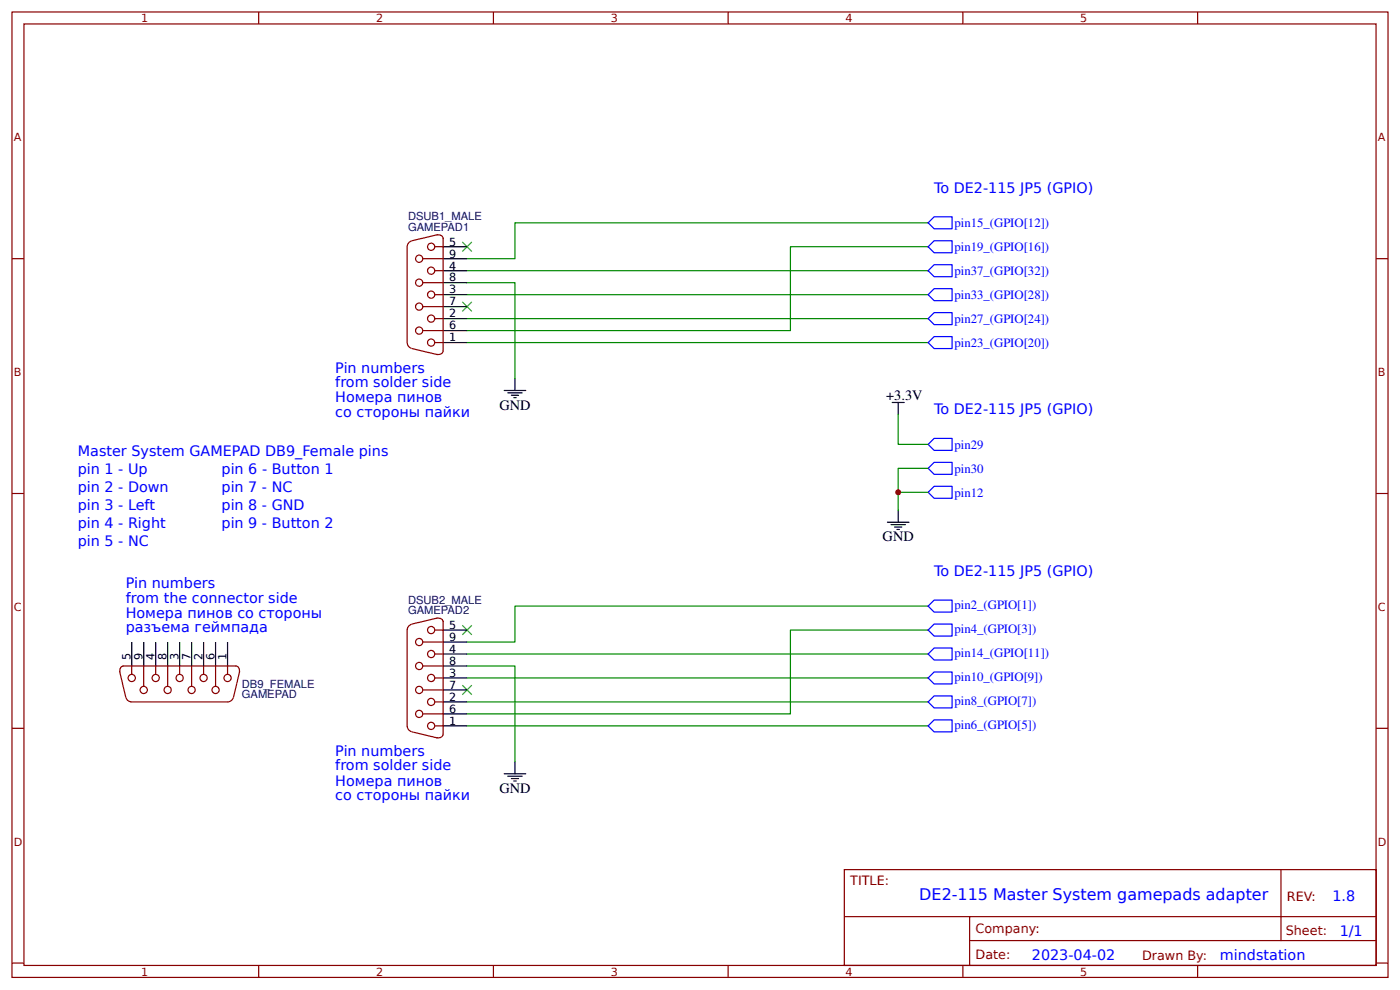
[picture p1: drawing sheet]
<svg xmlns="http://www.w3.org/2000/svg" width="309mm" height="219mm" viewBox="0 0 309 219" stroke-linecap="round" stroke-linejoin="round" font-family="sans-serif">
<g fill="none" stroke="#800" stroke-width=".26">
<path d="M2.6 2.6h304.1v213.3h-304.1zM5.3 5.3h298.7v208h-298.7zM57.1 2.6v2.7M109 2.6v2.7M160.9 2.6v2.7M212.7 2.6v2.7M264.6 2.6v2.7M2.6 57.1h2.7M90.9 53.2a1.32 1.32 0 0 0-.9 1.3v21.2a1.32 1.32 0 0 0 .9 1.2M93.4 57.1h4.5M96 59.8h1.9M96 54.5h1.9"/>
<path d="M96.4 51.9a1.05 1.05 0 0 1 1.5 .8M96.6 51.9l-5.6 1.3M97.9 52.7v24.8M304 57.1h2.7M91 77l5.6 1.3M93.4 73h4.5M93.4 67.7h4.5M93.4 62.4h4.5M96 70.4h1.9M96 75.7h1.9M96 65.1h1.9M97.9 77.4a.99 .99 0 0 1-1.5 .9"/>
<path d="M2.6 109h2.7M304 109h2.7M90.9 137.9a1.32 1.32 0 0 0-.9 1.3v21.1a1.32 1.32 0 0 0 .9 1.3M96 139.2h1.9M96.4 136.6a1.05 1.05 0 0 1 1.5 .8M96.6 136.5l-5.6 1.3M97.9 137.3v24.9M26.5 148.4l1.3 5.6M27.3 147.1h24.8M27.3 147.1a.99 .99 0 0 0-.8 1.5M27.8 154.1a1.32 1.32 0 0 0 1.3 .9h21.2a1.32 1.32 0 0 0 1.2-.9M29.1 147.1v1.9"/>
<path d="M31.7 147.1v4.5M34.4 147.1v1.9M37 147.1v4.5M39.7 147.1v1.9M42.3 147.1v4.5M45 147.1v1.9M47.6 147.1v4.5M50.3 147.1v1.9M52 147.1a.99 .99 0 0 1 .9 1.5M52.9 148.4l-1.3 5.6M93.4 157.7h4.5M93.4 152.4h4.5"/>
<path d="M93.4 147.1h4.5M93.4 141.8h4.5M96 155h1.9M96 149.8h1.9M96 144.5h1.9M2.6 160.9h2.7M91 161.7l5.6 1.3M96 160.3h1.9M97.9 162.1a.99 .99 0 0 1-1.5 .8M304 160.9h2.7M186.5 192.1h117.5v21.2h-117.5zM283 192.1v15.7"/>
<path d="M2.6 212.7h2.7M57.1 213.3v2.6M109 213.3v2.6M160.9 213.3v2.6M186.6 202.5h117.3M212.7 213.3v2.6M214.2 207.8h89.7M214.2 202.5v10.6M264.6 213.3v2.6M304 212.7h2.7"/>
<circle cx="92.6" cy="57.2" r=".79"/>
<circle cx="95.3" cy="54.5" r=".79"/>
<circle cx="95.3" cy="59.8" r=".79"/>
<circle cx="92.6" cy="73" r=".79"/>
<circle cx="92.6" cy="62.4" r=".79"/>
<circle cx="92.6" cy="67.7" r=".79"/>
<circle cx="95.3" cy="75.7" r=".79"/>
<circle cx="95.3" cy="65.1" r=".79"/>
<circle cx="95.3" cy="70.4" r=".79"/>
<circle cx="95.3" cy="139.2" r=".79"/>
<circle cx="29.1" cy="149.8" r=".79"/>
<circle cx="31.8" cy="152.4" r=".79"/>
<circle cx="34.4" cy="149.8" r=".79"/>
<circle cx="37" cy="152.4" r=".79"/>
<circle cx="39.7" cy="149.8" r=".79"/>
<circle cx="42.3" cy="152.4" r=".79"/>
<circle cx="45" cy="149.8" r=".79"/>
<circle cx="47.6" cy="152.4" r=".79"/>
<circle cx="50.3" cy="149.8" r=".79"/>
<circle cx="92.6" cy="157.7" r=".79"/>
<circle cx="92.6" cy="147.1" r=".79"/>
<circle cx="92.6" cy="152.4" r=".79"/>
<circle cx="92.6" cy="141.8" r=".79"/>
<circle cx="95.3" cy="144.5" r=".79"/>
<circle cx="95.3" cy="149.8" r=".79"/>
<circle cx="95.3" cy="155" r=".79"/>
<circle cx="95.3" cy="160.3" r=".79"/>
</g>
<g fill="none" stroke="#000" stroke-width=".26">
<path d="M97.9 59.8h5.3M97.9 54.5h5.3M97.9 57.1h5.3M97.9 75.7h5.3M97.9 70.4h5.3M97.9 65.1h5.3M97.9 73h5.3M97.9 67.7h5.3M97.9 62.4h5.3M111.4 86.3h4.8M112.2 86.8h3.2M113 87.3h1.6"/>
<path d="M113.5 87.8h.5M113.8 83.6v2.7M197.1 88.9h2.7M198.4 88.9v2.6M196.1 115.4h4.7M196.8 115.9h3.2M197.6 116.4h1.6M198.2 116.9h.5M198.4 112.7v2.7M97.9 139.2h5.3M29.1 141.8v5.3M31.7 141.8v5.3"/>
<path d="M34.4 141.8v5.3M37 141.8v5.3M39.7 141.8v5.3M42.3 141.8v5.3M45 141.8v5.3M47.6 141.8v5.3M50.3 141.8v5.3M97.9 155h5.3M97.9 149.8h5.3M97.9 144.5h5.3M97.9 157.7h5.3M97.9 152.4h5.3"/>
<path d="M97.9 147.1h5.3M97.9 141.8h5.3M97.9 160.3h5.3M111.4 170.9h4.8M112.2 171.4h3.2M113 172h1.6M113.5 172.5h.5M113.8 168.3v2.6"/>
</g>
<g fill="none" stroke="#080" stroke-width=".26">
<path d="M103.2 59.8h101.9M205.1 54.5h-30.5v18.5h-71.4M205.1 49.2h-91.3v7.9h-10.6M103.2 62.4h10.6v21.2M103.2 75.7h101.9M103.2 70.4h101.9M103.2 65.1h101.9M198.4 91.5v6.7h6.7M198.4 108.7h6.7M205.1 103.5h-6.7v9.2M205.1 133.9h-91.3v7.9h-10.6M205.1 139.2h-30.5v18.5h-71.4"/>
<path d="M103.2 147.1h10.6v21.2M103.2 144.5h101.9M103.2 149.8h101.9M103.2 155h101.9M103.2 160.3h101.9"/>
</g>
<g fill="#000" stroke="#3c3" stroke-width=".26">
<path d="M102.1 53.4l2.1 2.2zM104.2 53.4l-2.1 2.2z"/>
<path d="M102.1 66.7l2.1 2.1zM104.2 66.7l-2.1 2.1z"/>
<path d="M102.1 138.1l2.1 2.1zM104.2 138.1l-2.1 2.1z"/>
<path d="M102.1 151.3l2.1 2.2zM104.2 151.3l-2.1 2.2z"/>
</g>
<g fill="none" stroke="#00f" stroke-width=".26">
<path d="M205.1 54.5l1.3-1.3h3.9v2.6h-3.9zM206.4 47.9h3.9v2.6h-3.9l-1.3-1.3zM206.4 58.5h3.9v2.6h-3.9l-1.3-1.3zM205.1 65.1l1.3-1.3h3.9v2.6h-3.9zM205.1 70.4l1.3-1.3h3.9v2.6h-3.9zM205.1 75.7l1.3-1.4h3.9v2.7h-3.9zM205.1 98.2l1.3-1.4h3.9v2.7h-3.9zM205.1 103.5l1.3-1.4h3.9v2.7h-3.9zM205.1 108.7l1.3-1.3h3.9v2.7h-3.9zM205.1 139.2l1.3-1.4h3.9v2.7h-3.9zM205.1 133.9l1.3-1.3h3.9v2.6h-3.9zM205.1 155l1.3-1.3h3.9v2.7h-3.9z"/>
<path d="M205.1 149.8l1.3-1.4h3.9v2.7h-3.9zM205.1 144.5l1.3-1.4h3.9v2.7h-3.9zM205.1 160.3l1.3-1.3h3.9v2.7h-3.9z"/>
</g>
<circle cx="198.4" cy="108.7" r=".66" fill="#c00"/>
<text font-size="3.5" fill="#00f" x="203.1" y="198.9">DE2-115 Master System gamepads adapter</text>
<g font-size="3.2" fill="#00f">
<text x="206.4" y="42.6">To DE2-115 JP5 (GPIO)</text>
<text x="74.1" y="82.3">Pin numbers</text>
<text x="74.1" y="88.9">Номера пинов</text>
<text x="74.1" y="85.5">from solder side</text>
<text x="74.1" y="92.1">со стороны пайки</text>
<text x="206.4" y="91.5">To DE2-115 JP5 (GPIO)</text>
<text x="17.2" y="100.8">Master System GAMEPAD DB9_Female pins</text>
<text x="17.2" y="104.8">pin 1 - Up</text>
<text x="48.9" y="104.8">pin 6 - Button 1</text>
<text x="17.2" y="108.7">pin 2 - Down</text>
<text x="17.2" y="112.7">pin 3 - Left</text>
<text x="48.9" y="112.7">pin 8 - GND</text>
<text x="48.9" y="108.7">pin 7 - NC</text>
<text x="17.2" y="116.7">pin 4 - Right</text>
<text x="48.9" y="116.7">pin 9 - Button 2</text>
<text x="17.2" y="120.7">pin 5 - NC</text>
<text x="27.8" y="129.9">Pin numbers</text>
<text x="206.4" y="127.3">To DE2-115 JP5 (GPIO)</text>
<text x="27.8" y="136.5">Номера пинов со стороны</text>
<text x="27.8" y="133.1">from the connector side</text>
<text x="27.8" y="139.7">разъема геймпада</text>
<text x="74.1" y="167">Pin numbers</text>
<text x="74.1" y="173.6">Номера пинов</text>
<text x="74.1" y="170.1">from solder side</text>
<text x="74.1" y="176.7">со стороны пайки</text>
<text x="294.4" y="199">1.8</text>
<text x="296" y="206.8">1/1</text>
<text x="228" y="212.1">2023-04-02</text>
<text x="269.5" y="212">mindstation</text>
</g>
<g font-size="3.2">
<text x="195.8" y="88.4">+3.3V</text>
<text x="110.3" y="90.5">GND</text>
<text x="195" y="119.6">GND</text>
<text x="110.3" y="175.2">GND</text>
</g>
<g font-size="2.8" fill="#00f">
<text x="210.9" y="50.1">pin15_(GPIO[12])</text>
<text x="210.9" y="55.4">pin19_(GPIO[16])</text>
<text x="210.9" y="60.7">pin37_(GPIO[32])</text>
<text x="210.9" y="66">pin33_(GPIO[28])</text>
<text x="210.9" y="71.3">pin27_(GPIO[24])</text>
<text x="210.9" y="76.6">pin23_(GPIO[20])</text>
<text x="210.9" y="99.1">pin29</text>
<text x="210.9" y="104.4">pin30</text>
<text x="210.9" y="109.7">pin12</text>
<text x="210.9" y="134.6">pin2_(GPIO[1])</text>
<text x="210.9" y="139.9">pin4_(GPIO[3])</text>
<text x="210.9" y="145.2">pin14_(GPIO[11])</text>
<text x="210.9" y="155.8">pin8_(GPIO[7])</text>
<text x="210.9" y="150.5">pin10_(GPIO[9])</text>
<text x="210.9" y="161.1">pin6_(GPIO[5])</text>
</g>
<g font-size="2.8" fill="#800">
<text x="187.9" y="195.5">TITLE:</text>
<text x="284.3" y="199">REV:</text>
<text x="215.5" y="206.2">Company:</text>
<text x="284.1" y="206.6">Sheet:</text>
<text x="215.5" y="211.9">Date:</text>
<text x="252.3" y="212">Drawn By:</text>
</g>
<g font-size="2.5" fill="#800">
<text x="31.2" y="4.9">1</text>
<text x="83.1" y="4.9">2</text>
<text x="134.9" y="4.9">3</text>
<text x="186.8" y="4.9">4</text>
<text x="238.7" y="4.9">5</text>
<text x="3" y="31.2">A</text>
<text x="304.4" y="31.2">A</text>
<text x="3" y="83.1">B</text>
<text x="304.4" y="83.1">B</text>
<text x="3" y="134.9">C</text>
<text x="304.4" y="134.9">C</text>
<text x="3" y="186.8">D</text>
<text x="304.4" y="186.8">D</text>
<text x="31.2" y="215.5">1</text>
<text x="83.1" y="215.5">2</text>
<text x="134.9" y="215.5">3</text>
<text x="186.8" y="215.5">4</text>
<text x="238.7" y="215.5">5</text>
</g>
<g font-size="2.5" fill="#000080">
<text x="90.2" y="51.1">GAMEPAD1</text>
<text x="90.2" y="48.7">DSUB1_MALE</text>
<text x="90.2" y="135.7">GAMEPAD2</text>
<text x="90.2" y="133.4">DSUB2_MALE</text>
<text x="53.4" y="154.3">GAMEPAD</text>
<text x="53.4" y="151.9">DB9_FEMALE</text>
</g>
<g font-size="2.5">
<text x="99.2" y="59.5">4</text>
<text x="99.2" y="54.2">5</text>
<text x="99.2" y="56.9">9</text>
<text x="99.2" y="64.8">3</text>
<text x="99.2" y="62.2">8</text>
<text x="99.2" y="70.1">2</text>
<text x="99.2" y="67.5">7</text>
<text x="99.2" y="75.4">1</text>
<text x="99.2" y="72.8">6</text>
<text x="99.2" y="138.9">5</text>
<text x="99.2" y="141.6">9</text>
<text x="28.8" y="145.8" transform="rotate(-90 28.8 145.8)">5</text>
<text x="31.5" y="145.8" transform="rotate(-90 31.5 145.8)">9</text>
<text x="34.1" y="145.8" transform="rotate(-90 34.1 145.8)">4</text>
<text x="36.8" y="145.8" transform="rotate(-90 36.8 145.8)">8</text>
<text x="39.4" y="145.8" transform="rotate(-90 39.4 145.8)">3</text>
<text x="42.1" y="145.8" transform="rotate(-90 42.1 145.8)">7</text>
<text x="44.7" y="145.8" transform="rotate(-90 44.7 145.8)">2</text>
<text x="47.4" y="145.8" transform="rotate(-90 47.4 145.8)">6</text>
<text x="50" y="145.8" transform="rotate(-90 50 145.8)">1</text>
<text x="99.2" y="149.5">3</text>
<text x="99.2" y="144.2">4</text>
<text x="99.2" y="146.8">8</text>
<text x="99.2" y="154.8">2</text>
<text x="99.2" y="152.1">7</text>
<text x="99.2" y="160.1">1</text>
<text x="99.2" y="157.4">6</text>
</g>
</svg>
